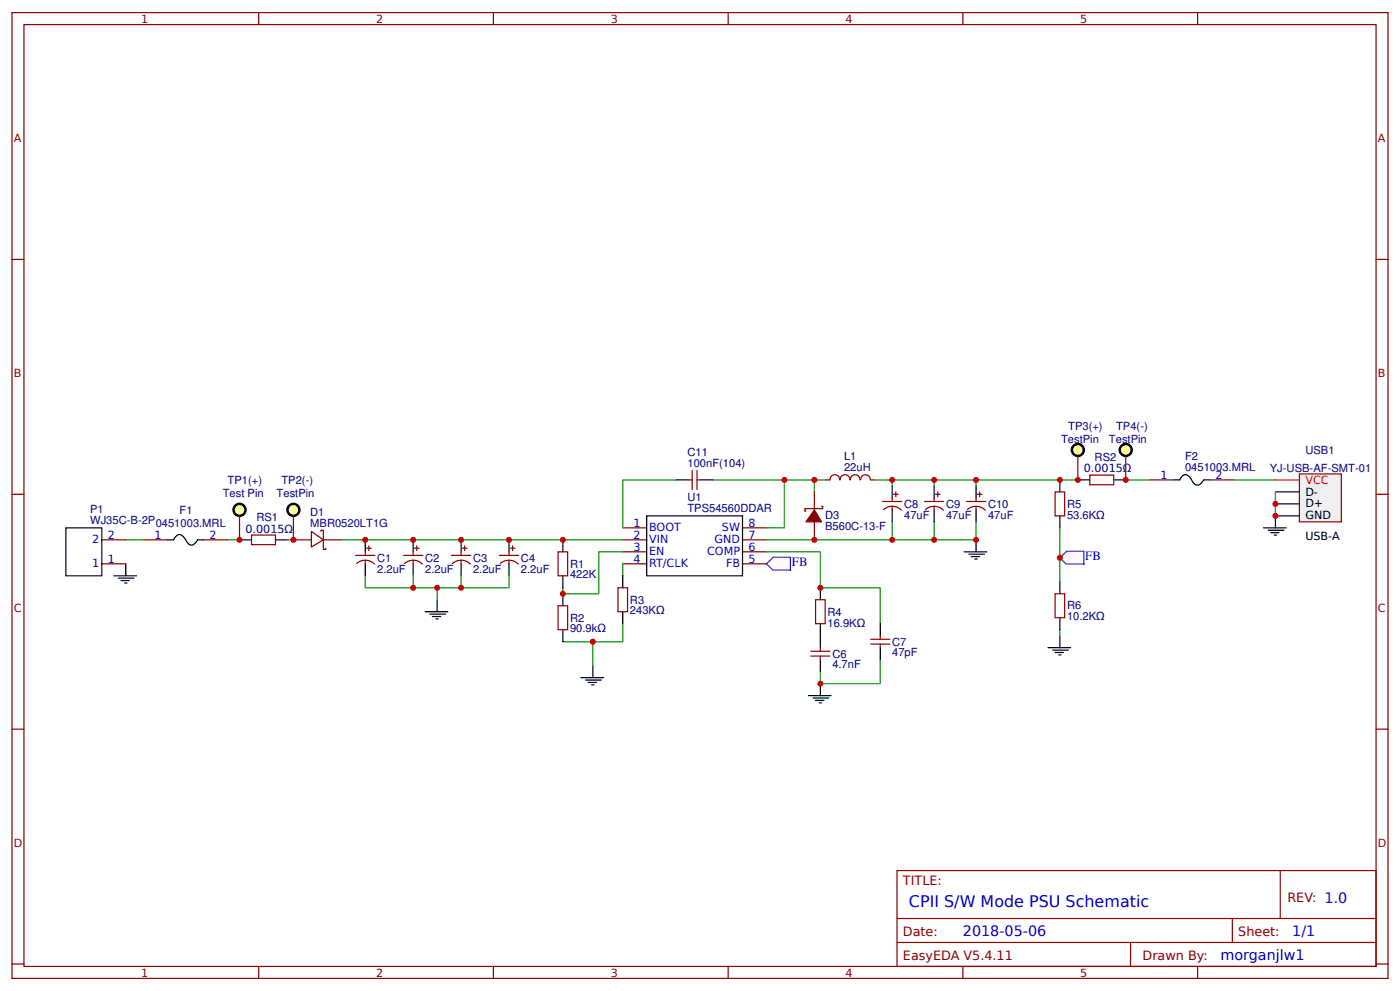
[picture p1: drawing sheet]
<svg xmlns="http://www.w3.org/2000/svg" width="309mm" height="219mm" viewBox="0 0 309 219" stroke-linecap="round" stroke-linejoin="round" font-family="sans-serif">
<g fill="none" stroke="#800" stroke-width=".26">
<path d="M2.6 2.8h304.1v213.2h-304.1zM5.3 5.4h298.7v208h-298.7zM57.1 2.8v2.6M109 2.8v2.6M160.9 2.8v2.6M212.7 2.8v2.6M264.6 2.8v2.6M2.6 57.3h2.7M304 57.3h2.7M2.6 109.1h2.7M64.8 119.2h4M68.8 117.3l2.6 1.9-2.6 1.6z"/>
<path d="M70.9 117.3v-.2h.5v4.2h.6v-.3M71.4 119.2h4M137.6 116.5h5.3M137.6 119.2h5.3M164 116.5h5.3M164 119.2h5.3M304 109.1h2.7M137.6 121.8h5.3M137.6 124.5h5.3M164 121.8h5.3M164 124.5h5.3M2.6 161h2.7"/>
<path d="M304 161h2.7M198.2 192.2h105.8v21.2h-105.8zM282.8 192.2v10.6M2.6 212.9h2.7M57.1 213.4v2.6M109 213.4v2.6M160.9 213.4v2.6M198.2 202.8h105.8M198.2 208.1h105.8M212.7 213.4v2.6M249.8 208.1v5.3M264.6 213.4v2.6"/>
<path d="M272.3 202.8v5.3M304 212.9h2.7"/>
</g>
<path d="M142.9 113.9h21.1v13.2h-21.1zM25.1 127.1h5.1M26.2 127.7h3.4M26.7 128.2h1.9M27.5 128.7h.5M27.8 124.5v2.6" fill="none" stroke="#000" stroke-width=".26"/>
<path d="M287.1 104.6h9.2v10.6h-9.2z" fill="#efefef" stroke="#800" stroke-width=".26"/>
<path d="M281.8 106h5.3" fill="none" stroke="#f00" stroke-width=".26"/>
<path d="M281.8 108.6h5.3M281.8 111.3h5.3M281.8 113.9h5.3" fill="none" stroke="#000" stroke-width=".26"/>
<circle cx="52.9" cy="112.6" r="1.32" fill="#ff9" stroke="#000" stroke-width=".53"/>
<path d="M52.9 113.9v5.3" fill="none" stroke="#800" stroke-width=".26"/>
<circle cx="64.8" cy="112.6" r="1.32" fill="#ff9" stroke="#000" stroke-width=".53"/>
<path d="M64.8 113.9v5.3" fill="none" stroke="#800" stroke-width=".26"/>
<circle cx="238.1" cy="99.4" r="1.32" fill="#ff9" stroke="#000" stroke-width=".53"/>
<path d="M238.1 100.7v5.3" fill="none" stroke="#800" stroke-width=".26"/>
<circle cx="248.7" cy="99.4" r="1.32" fill="#ff9" stroke="#000" stroke-width=".53"/>
<path d="M248.7 100.7v5.3" fill="none" stroke="#800" stroke-width=".26"/>
<path d="M157.4 106h15.9v10.5h-4M173.3 106h6.6M182.6 106h-2.7v2.6M193.1 106h45M197.1 115.2v4M206.4 115.2v4M215.6 115.2v4h-46.3M248.7 106h5.3M137.6 137.7v4h-6.6M137.6 121.8h-5.3v9.3h-7.9v-1.3M137.6 124.5v2.6M124.4 141.7h6.6v5.3" fill="none" stroke="#080" stroke-width=".26"/>
<g fill="none" stroke="#000" stroke-width=".26">
<path d="M215.6 119.2v2.6M279.1 116.5h5.1M280.2 117.1h3.4M280.7 117.6h1.9M281.5 118.1h.5M281.8 113.9v2.6M93.9 135.1h5.1M95 135.6h3.4M95.5 136.1h1.9M96.3 136.7h.5M96.6 132.4v2.7M213 121.8h5"/>
<path d="M214 122.4h3.5M214.6 122.9h1.8M215.4 123.4h.5M128.3 149.6h5M129.4 150.2h3.4M129.9 150.7h1.9M130.7 151.2h.5M131 147v2.6"/>
</g>
<path d="M169.3 124.5l1.6-1.5h3.7l.1 2.9h-4z" fill="#fff7f8" stroke="#430aff" stroke-width=".26"/>
<path d="M234.2 116.5v12" fill="none" stroke="#080" stroke-width=".26"/>
<path d="M231.5 143h5M232.6 143.5h3.4M233.1 144.1h1.8M233.9 144.6h.5M234.2 140.4v2.6" fill="none" stroke="#000" stroke-width=".26"/>
<path d="M234.2 123.2l1.5-1.5h3.7l.1 2.9h-4z" fill="#fff7f8" stroke="#430aff" stroke-width=".26"/>
<g fill="none" stroke="#080" stroke-width=".26">
<path d="M27.8 119.2h3.9M50.3 119.2h2.6M63.5 119.2h1.3M75.4 119.2h62.2M149.5 106h-11.9v10.5M197.1 106v1.3M206.4 106v1.3M215.6 106v1.3M272.5 106h9.3M281.8 108.6v5.3M80.7 127.1v2.7h31.7v-2.7M91.3 127.1v2.7"/>
<path d="M96.6 129.8v2.6M101.9 127.1v2.7M169.3 121.8h11.9v8h13.3v7.9M234.2 139v1.4M194.5 145.7v5.2h-13.3v-2.6"/>
</g>
<g fill="none" stroke="#800" stroke-width=".26">
<path d="M22.5 119.2h5.3M31.7 119.2h5.3M45 119.2h5.3M55.6 118.1h5.3v2.2h-5.3zM152.1 106h.8M152.9 103.8v4.3M154 106h.8M154 103.8v4.3M179.9 108.6v4M179.9 115.2v4M181.5 111.8h.3v.5h-4v.5h.3M182.6 106h.8"/>
<path d="M183.4 105.9a1.06 1.06 0 0 1 1-1.1 1.06 1.06 0 0 1 1.1 1.1M185.6 105.9a1.06 1.06 0 0 1 1.1-1.1 1.06 1.06 0 0 1 1 1.1M187.9 105.9a1.06 1.06 0 0 1 1-1.1 1.06 1.06 0 0 1 1.1 1.1M190.2 105.9a1.06 1.06 0 0 1 1-1.1 1.06 1.06 0 0 1 1.1 1.1M192.4 106h.7M195 110.7h4.2M195.2 112.5a2.84 2.84 0 0 1 3.9 .1M197.1 109.9v.8M197.1 111.8v.8M197.4 109.1h1M197.9 108.6v1.1M204.3 110.7h4.2"/>
<path d="M204.5 112.5a2.84 2.84 0 0 1 3.9 .1M206.4 109.9v.8M206.4 111.8v.8M206.6 109.1h1.1M207.2 108.6v1.1M213.5 110.7h4.3M213.7 112.5a2.84 2.84 0 0 1 4 .1M215.6 109.9v.8M215.6 111.8v.8M215.9 109.1h1.1M216.4 108.6v1.1M233.1 108.6h2.1v5.3h-2.1z"/>
<path d="M240.8 104.9h5.3v2.1h-5.3zM254 106h5.3M267.2 106h5.3M22.5 124.5h5.3M78.6 122.6h4.2M78.8 124.4a2.84 2.84 0 0 1 3.9 .1M80.7 121.8v.8M80.7 123.7v.8M81 121h1M81.5 120.5v1.1M89.2 122.6h4.2M89.4 124.4a2.84 2.84 0 0 1 3.9 .1"/>
<path d="M91.3 121.8v.8M91.3 123.7v.8M91.5 121h1.1M92.1 120.5v1.1M99.7 122.6h4.3M100 124.4a2.84 2.84 0 0 1 3.9 .1M101.9 121.8v.8M101.9 123.7v.8M102.1 121h1.1M102.7 120.5v1.1M110.3 122.6h4.3M110.5 124.4a2.84 2.84 0 0 1 4 .1"/>
<path d="M112.4 121.8v.8M112.4 123.7v.8M112.7 121h1.1M113.2 120.5v1.1M123.3 121.8h2.1v5.3h-2.1zM123.3 133.7h2.1v5.3h-2.1zM136.5 129.8h2.1v5.3h-2.1zM180.2 132.4h2.1v5.3h-2.1zM233.1 131.1h2.1v5.3h-2.1zM179.1 144.9h4.3M179.1 143.8h4.3M181.2 143v.8"/>
<path d="M181.2 144.9v.8M192.4 142.2h4.2M192.4 141.2h4.2M194.5 140.4v.8M194.5 142.2v.8"/>
</g>
<path d="M179.9 112.6l1.6 2.6h-3.4z" fill="#800" stroke="#800" stroke-width=".26"/>
<g fill="none" stroke="#000" stroke-width=".26">
<path d="M14.6 116.5h7.9v10.6h-7.9zM37 119.2h1.4l.5-.8a1.32 1.32 0 0 1 2.1 .8l.5 .8a1.32 1.32 0 0 0 2.2-.8h1.3M52.9 119.2h2.7M60.9 119.2h2.6M80.7 119.2v2.6M91.3 119.2v2.6M101.9 119.2v2.6M112.4 119.2v2.6M124.4 119.2v2.6M149.5 106h2.6M154.8 106h2.6M197.1 107.3v2.6"/>
<path d="M197.1 112.6v2.6M206.4 107.3v2.6M206.4 112.6v2.6M215.6 107.3v2.6M215.6 112.6v2.6M234.2 106v2.6M234.2 113.9v2.6M238.1 106h2.7M246.1 106h2.6M259.3 106h1.3l.5-.8a1.32 1.32 0 0 1 2.2 .8l.5 .7a1.32 1.32 0 0 0 2.1-.7h1.3M80.7 124.5v2.6M91.3 124.5v2.6"/>
<path d="M101.9 124.5v2.6M112.4 124.5v2.6M124.4 127.1v2.7M124.4 131.1v2.6M124.4 139v2.7M137.6 127.1v2.7M137.6 135.1v2.6M181.2 129.8v2.6M181.2 137.7v5.3M194.5 137.7v2.7M234.2 128.5v2.6M234.2 136.4v2.6"/>
<path d="M178.6 153.6h5M179.7 154.1h3.4M180.2 154.6h1.8M181 155.2h.5M181.2 145.7v2.6M181.2 150.9v2.7M194.5 143v2.7"/>
</g>
<g fill="#c00">
<circle cx="281.8" cy="111.3" r=".66"/>
<circle cx="281.8" cy="113.9" r=".66"/>
<circle cx="64.8" cy="119.2" r=".66"/>
<circle cx="206.4" cy="106" r=".66"/>
<circle cx="234.2" cy="106" r=".66"/>
<circle cx="124.4" cy="119.2" r=".66"/>
<circle cx="248.7" cy="106" r=".66"/>
<circle cx="238.1" cy="106" r=".66"/>
<circle cx="96.6" cy="129.8" r=".66"/>
<circle cx="91.3" cy="129.8" r=".66"/>
<circle cx="80.7" cy="119.2" r=".66"/>
<circle cx="179.9" cy="119.2" r=".66"/>
<circle cx="197.1" cy="119.2" r=".66"/>
<circle cx="173.3" cy="106" r=".66"/>
<circle cx="179.9" cy="106" r=".66"/>
<circle cx="131" cy="141.7" r=".66"/>
<circle cx="206.4" cy="119.2" r=".66"/>
<circle cx="215.6" cy="119.2" r=".66"/>
<circle cx="234.2" cy="123.2" r=".66"/>
<circle cx="91.3" cy="119.2" r=".66"/>
<circle cx="101.9" cy="119.2" r=".66"/>
<circle cx="112.4" cy="119.2" r=".66"/>
<circle cx="101.9" cy="129.8" r=".66"/>
<circle cx="52.9" cy="119.2" r=".66"/>
<circle cx="124.4" cy="131.1" r=".66"/>
<circle cx="181.2" cy="129.8" r=".66"/>
<circle cx="215.6" cy="106" r=".66"/>
<circle cx="197.1" cy="106" r=".66"/>
<circle cx="181.2" cy="150.9" r=".66"/>
</g>
<text font-size="3.5" fill="#00f" x="200.8" y="200.2">CPII S/W Mode PSU Schematic</text>
<g font-size="3.2" fill="#00f">
<text x="212.7" y="206.8">2018-05-06</text>
<text x="285.5" y="206.8">1/1</text>
<text x="269.6" y="212.1">morganjlw1</text>
</g>
<g font-size="2.8" fill="#00f">
<text x="175" y="125.1">FB</text>
<text x="239.8" y="123.7">FB</text>
</g>
<g font-size="2.8" fill="#800">
<text x="199.5" y="195.4">TITLE:</text>
<text x="284.4" y="199.1">REV: 1.0</text>
<text x="199.5" y="206.8">Date:</text>
<text x="273.6" y="206.8">Sheet:</text>
<text x="199.5" y="212.1">EasyEDA V5.4.11</text>
<text x="252.4" y="212.1">Drawn By:</text>
</g>
<g font-size="2.5" fill="#800">
<text x="31.2" y="5">1</text>
<text x="83.1" y="5">2</text>
<text x="134.9" y="5">3</text>
<text x="186.8" y="5">4</text>
<text x="238.7" y="5">5</text>
<text x="3" y="31.4">A</text>
<text x="304.4" y="31.4">A</text>
<text x="3" y="83.2">B</text>
<text x="304.4" y="83.2">B</text>
<text x="3" y="135.1">C</text>
<text x="304.4" y="135.1">C</text>
<text x="3" y="186.9">D</text>
<text x="304.4" y="186.9">D</text>
<text x="31.2" y="215.6">1</text>
<text x="83.1" y="215.6">2</text>
<text x="134.9" y="215.6">3</text>
<text x="186.8" y="215.6">4</text>
<text x="238.7" y="215.6">5</text>
</g>
<g font-size="2.5" fill="#000080">
<text x="236" y="94.9">TP3(+)</text>
<text x="246.6" y="94.9">TP4(-)</text>
<text x="151.9" y="100.7">C11</text>
<text x="186.5" y="101.6">L1</text>
<text x="234.4" y="97.8">TestPin</text>
<text x="241.8" y="101.7">RS2</text>
<text x="245" y="97.8">TestPin</text>
<text x="261.8" y="101.6">F2</text>
<text x="288.4" y="100.1">USB1</text>
<text x="50.3" y="106.9">TP1(+)</text>
<text x="62.2" y="106.9">TP2(-)</text>
<text x="151.9" y="103.1">100nF(104)</text>
<text x="186.5" y="104">22uH</text>
<text x="239.4" y="104.2">0.0015Ω</text>
<text x="261.8" y="104">0451003.MRL</text>
<text x="280.5" y="104.1">YJ-USB-AF-SMT-01</text>
<text x="19.9" y="113.3">P1</text>
<text x="39.7" y="113.5">F1</text>
<text x="49.2" y="109.7">Test Pin</text>
<text x="61.1" y="109.7">TestPin</text>
<text x="68.5" y="113.9">D1</text>
<text x="151.9" y="113.1">TPS54560DDAR</text>
<text x="151.9" y="110.7">U1</text>
<text x="199.8" y="112.1">C8</text>
<text x="209" y="112.1">C9</text>
<text x="218.3" y="112.1">C10</text>
<text x="235.7" y="112.1">R5</text>
<text x="19.9" y="115.8">WJ35C-B-2P</text>
<text x="34.4" y="116.4">0451003.MRL</text>
<text x="54.2" y="117.7">0.0015Ω</text>
<text x="56.6" y="115">RS1</text>
<text x="68.5" y="116.3">MBR0520LT1G</text>
<text x="182.3" y="117.1">B560C-13-F</text>
<text x="182.3" y="114.7">D3</text>
<text x="199.8" y="114.5">47uF</text>
<text x="209" y="114.5">47uF</text>
<text x="218.3" y="114.5">47uF</text>
<text x="235.7" y="114.5">53.6KΩ</text>
<text x="83.3" y="124">C1</text>
<text x="93.9" y="124">C2</text>
<text x="104.5" y="124">C3</text>
<text x="115.1" y="124">C4</text>
<text x="125.9" y="125.3">R1</text>
<text x="83.3" y="126.4">2.2uF</text>
<text x="93.9" y="126.4">2.2uF</text>
<text x="104.5" y="126.4">2.2uF</text>
<text x="115.1" y="126.4">2.2uF</text>
<text x="125.9" y="127.7">422K</text>
<text x="125.9" y="137.3">R2</text>
<text x="139.2" y="135.7">243KΩ</text>
<text x="139.2" y="133.3">R3</text>
<text x="182.8" y="135.9">R4</text>
<text x="235.7" y="136.9">10.2KΩ</text>
<text x="235.7" y="134.5">R6</text>
<text x="125.9" y="139.6">90.9kΩ</text>
<text x="182.8" y="138.3">16.9KΩ</text>
<text x="197.1" y="142.5">C7</text>
<text x="183.9" y="147.6">4.7nF</text>
<text x="183.9" y="145.2">C6</text>
<text x="197.1" y="145">47pF</text>
</g>
<g font-size="2.5" fill="#00f">
<text x="256.4" y="105.7">1</text>
<text x="268.6" y="105.7">2</text>
<text x="20.4" y="120">2</text>
<text x="23.8" y="118.9">2</text>
<text x="34.1" y="118.9">1</text>
<text x="46.3" y="118.9">2</text>
<text x="140" y="116.3">1</text>
<text x="140" y="118.9">2</text>
<text x="143.4" y="117.3">BOOT</text>
<text x="143.4" y="120">VIN</text>
<text x="157.9" y="120">GND</text>
<text x="159.5" y="117.3">SW</text>
<text x="165.4" y="118.9">7</text>
<text x="165.4" y="116.3">8</text>
<text x="20.4" y="125.3">1</text>
<text x="23.8" y="124.2">1</text>
<text x="140" y="121.6">3</text>
<text x="140" y="124.2">4</text>
<text x="143.4" y="122.6">EN</text>
<text x="143.4" y="125.3">RT/CLK</text>
<text x="156.2" y="122.6">COMP</text>
<text x="160.4" y="125.3">FB</text>
<text x="165.4" y="124.2">5</text>
<text x="165.4" y="121.6">6</text>
</g>
<text font-size="2.5" fill="#f00" x="288.4" y="106.8">VCC</text>
<g font-size="2.5">
<text x="288.4" y="109.4">D-</text>
<text x="288.4" y="112.1">D+</text>
<text x="288.4" y="114.7">GND</text>
<text x="288.4" y="119.2">USB-A</text>
</g>
</svg>
